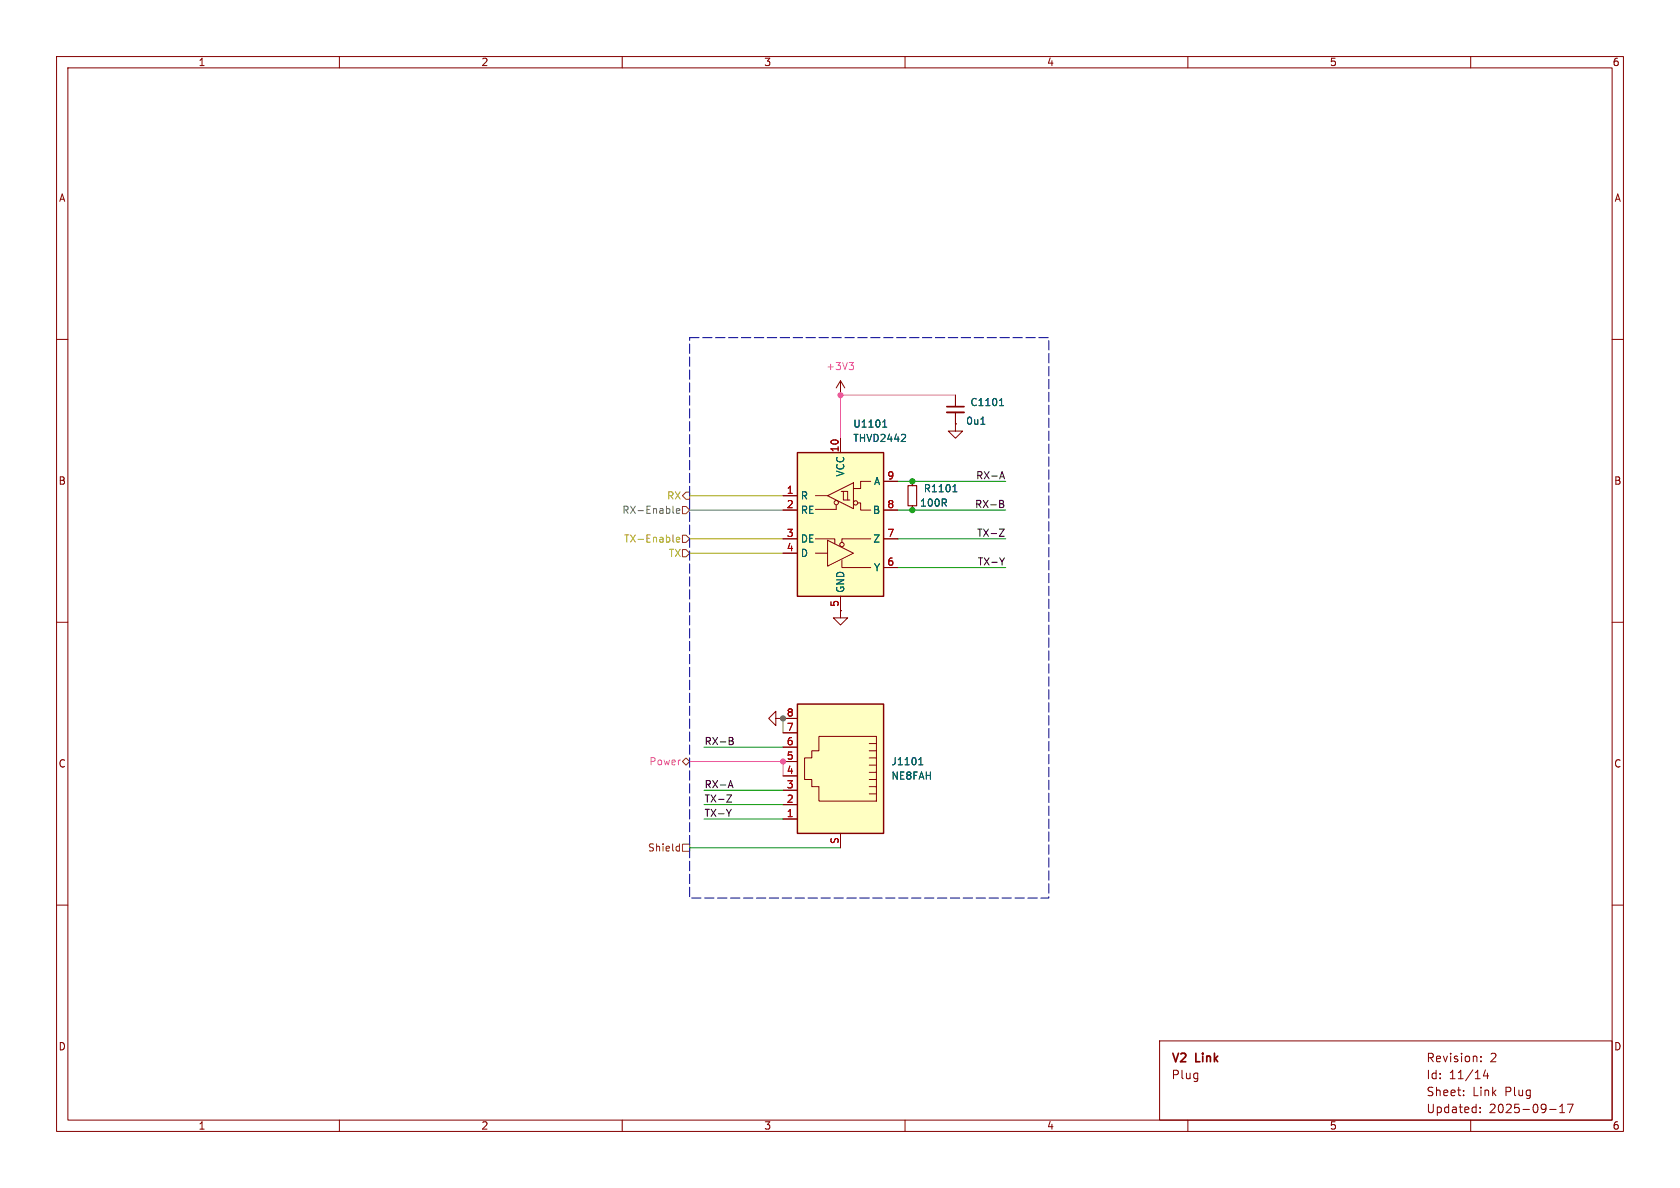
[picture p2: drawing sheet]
(kicad_sch
 (version 20250114)
 (generator "eeschema")
 (generator_version "9.0")
 (paper "A4")
 (title_block
  (title "V2 Link")
  (date "2025-09-17")
  (rev "2")
  (company "Plug"))
 (lib_symbols
  (symbol "V2_Capacitor:0603_0u1"
   (pin_numbers (hide yes))
   (pin_names
    (offset 0.254) (hide yes)) (exclude_from_sim no) (in_bom yes) (on_board yes)
   (property "Reference" "C" (at 1.778 1.524 0) (effects (font (size 1.27 1.27)) (justify left)))
   (property "Value" "0u1" (at 1.778 -2.032 0) (effects (font (size 1.27 1.27)) (justify left)))
   (property "Footprint" "V2_Capacitor_SMD:C_0603" (at 0 -17.018 0) (effects (font (size 1.27 1.27)) (hide yes)))
   (property "Datasheet" "" (at 0 0 0) (effects (font (size 1.27 1.27)) (hide yes)))
   (property "Description" "Unpolarized capacitor, small symbol" (at 0 -12.7 0) (effects (font (size 1.27 1.27)) (hide yes)))
   (property "Mouser" "810-CGA3E2X7R1H104MA" (at 0 -20.32 0) (show_name) (effects (font (size 1.27 1.27)) (hide yes)))
   (property "Manufacturer" "TDK" (at 0 -15.24 0) (show_name) (effects (font (size 1.27 1.27)) (hide yes)))
   (property "Product" "CGA3E2X7R1H104M080AA" (at 0 -17.78 0) (show_name) (effects (font (size 1.27 1.27)) (hide yes)))
   (property "Rating" "50V" (at 0 -22.86 0) (show_name) (effects (font (size 1.27 1.27)) (hide yes)))
   (symbol "0603_0u1_0_1"
    (polyline (pts (xy -1.524 0.508) (xy 1.524 0.508)) (stroke (width 0.3048) (type default)) (fill (type none)))
    (polyline (pts (xy -1.524 -0.508) (xy 1.524 -0.508)) (stroke (width 0.3302) (type default)) (fill (type none))))
   (symbol "0603_0u1_1_1"
    (pin passive line (at 0 2.54 270) (length 2.032) (name "~" (effects (font (size 1.27 1.27)))) (number "1" (effects (font (size 1.27 1.27)))))
    (pin passive line (at 0 -2.54 90) (length 2.032) (name "~" (effects (font (size 1.27 1.27)))) (number "2" (effects (font (size 1.27 1.27))))))
   (embedded_fonts no))
  (symbol "V2_Connector_EtherCon:NE8FAH"
   (pin_names
    (offset 1.016)) (exclude_from_sim no) (in_bom yes) (on_board yes)
   (property "Reference" "J" (at -5.08 17.78 0) (effects (font (size 1.27 1.27)) (justify right)))
   (property "Value" "NE8FAH" (at 2.54 13.97 0) (effects (font (size 1.27 1.27)) (justify left)))
   (property "Footprint" "V2_Connector_EtherCon:NE8FAH" (at 0 -25.4 0) (effects (font (size 1.27 1.27)) (hide yes)))
   (property "Datasheet" "" (at 0 0.635 90) (effects (font (size 1.27 1.27)) (hide yes)))
   (property "Description" "" (at 0 0 0) (effects (font (size 1.27 1.27)) (hide yes)))
   (property "Mouser" "568-NE8FAH" (at 0 -33.02 0) (show_name) (effects (font (size 1.27 1.27)) (hide yes)))
   (property "Manufacturer" "Neutrik" (at 0 -27.94 0) (show_name) (effects (font (size 1.27 1.27)) (hide yes)))
   (property "Product" "NE8FAH" (at 0 -30.48 0) (show_name) (effects (font (size 1.27 1.27)) (hide yes)))
   (symbol "NE8FAH_0_1"
    (polyline (pts (xy -6.35 1.905) (xy -5.08 1.905) (xy -5.08 1.905)) (stroke (width 0) (type default)) (fill (type none)))
    (polyline (pts (xy -6.35 0.635) (xy -5.08 0.635) (xy -5.08 0.635)) (stroke (width 0) (type default)) (fill (type none)))
    (polyline (pts (xy -6.35 -0.635) (xy -5.08 -0.635) (xy -5.08 -0.635)) (stroke (width 0) (type default)) (fill (type none)))
    (polyline (pts (xy -6.35 -1.905) (xy -5.08 -1.905) (xy -5.08 -1.905)) (stroke (width 0) (type default)) (fill (type none)))
    (polyline (pts (xy -6.35 -3.175) (xy -5.08 -3.175) (xy -5.08 -3.175)) (stroke (width 0) (type default)) (fill (type none)))
    (polyline (pts (xy -6.35 -4.445) (xy -6.35 6.985) (xy 3.81 6.985) (xy 3.81 4.445) (xy 5.08 4.445) (xy 5.08 3.175) (xy 6.35 3.175) (xy 6.35 -0.635) (xy 5.08 -0.635) (xy 5.08 -1.905) (xy 3.81 -1.905) (xy 3.81 -4.445) (xy -6.35 -4.445) (xy -6.35 -4.445)) (stroke (width 0) (type default)) (fill (type none)))
    (polyline (pts (xy -5.08 5.715) (xy -6.35 5.715)) (stroke (width 0) (type default)) (fill (type none)))
    (polyline (pts (xy -5.08 4.445) (xy -6.35 4.445)) (stroke (width 0) (type default)) (fill (type none)))
    (polyline (pts (xy -5.08 3.175) (xy -6.35 3.175) (xy -6.35 3.175)) (stroke (width 0) (type default)) (fill (type none)))
    (rectangle (start 7.62 12.7) (end -7.62 -10.16) (stroke (width 0.254) (type default)) (fill (type background))))
   (symbol "NE8FAH_1_1"
    (pin passive line (at 0 -12.7 90) (length 2.54) (name "" (effects (font (size 1.27 1.27)))) (number "S" (effects (font (size 1.27 1.27)))))
    (pin passive line (at 10.16 10.16 180) (length 2.54) (name "~" (effects (font (size 1.27 1.27)))) (number "8" (effects (font (size 1.27 1.27)))))
    (pin passive line (at 10.16 7.62 180) (length 2.54) (name "~" (effects (font (size 1.27 1.27)))) (number "7" (effects (font (size 1.27 1.27)))))
    (pin passive line (at 10.16 5.08 180) (length 2.54) (name "~" (effects (font (size 1.27 1.27)))) (number "6" (effects (font (size 1.27 1.27)))))
    (pin passive line (at 10.16 2.54 180) (length 2.54) (name "~" (effects (font (size 1.27 1.27)))) (number "5" (effects (font (size 1.27 1.27)))))
    (pin passive line (at 10.16 0 180) (length 2.54) (name "~" (effects (font (size 1.27 1.27)))) (number "4" (effects (font (size 1.27 1.27)))))
    (pin passive line (at 10.16 -2.54 180) (length 2.54) (name "~" (effects (font (size 1.27 1.27)))) (number "3" (effects (font (size 1.27 1.27)))))
    (pin passive line (at 10.16 -5.08 180) (length 2.54) (name "~" (effects (font (size 1.27 1.27)))) (number "2" (effects (font (size 1.27 1.27)))))
    (pin passive line (at 10.16 -7.62 180) (length 2.54) (name "~" (effects (font (size 1.27 1.27)))) (number "1" (effects (font (size 1.27 1.27))))))
   (embedded_fonts no))
  (symbol "V2_Interface_RS485:THVD2442" (exclude_from_sim no) (in_bom yes) (on_board yes)
   (property "Reference" "U" (at 2.54 17.78 0) (effects (font (size 1.27 1.27)) (justify left)))
   (property "Value" "THVD2442" (at 2.54 15.24 0) (effects (font (size 1.27 1.27)) (justify left)))
   (property "Footprint" "V2_Package_SON:VSON-10-4-1EP_3x3mm_P0.5mm_EP1.65x2.4mm_ThermalVias" (at 0 -43.18 0) (effects (font (size 1.27 1.27)) (hide yes)))
   (property "Datasheet" "" (at 0 -22.86 0) (effects (font (size 1.27 1.27)) (hide yes)))
   (property "Description" "" (at 0 0 0) (effects (font (size 1.27 1.27)) (hide yes)))
   (property "Mouser" "595-THVD2442DRCR" (at 0 -35.56 0) (show_name) (effects (font (size 1.27 1.27)) (hide yes)))
   (property "Product" "THVD2442DRCR " (at 0 -33.02 0) (show_name) (effects (font (size 1.27 1.27)) (hide yes)))
   (property "Manufacturer" "Texas Instruments" (at 0 -30.48 0) (show_name) (effects (font (size 1.27 1.27)) (hide yes)))
   (symbol "THVD2442_0_1"
    (rectangle (start -7.62 12.7) (end 7.62 -12.7) (stroke (width 0.254) (type default)) (fill (type background)))
    (polyline (pts (xy -4.445 -5.08) (xy -2.286 -5.08)) (stroke (width 0) (type default)) (fill (type none)))
    (polyline (pts (xy -2.286 5.08) (xy -4.4335 5.08)) (stroke (width 0) (type default)) (fill (type none)))
    (polyline (pts (xy -2.286 -2.794) (xy -2.286 -7.366) (xy 2.286 -5.08) (xy -2.286 -2.794)) (stroke (width 0) (type default)) (fill (type none)))
    (polyline (pts (xy -1.016 -3.429) (xy -1.016 -2.54) (xy -4.445 -2.54)) (stroke (width 0) (type default)) (fill (type none)))
    (polyline (pts (xy -0.762 3.429) (xy -0.762 2.667)) (stroke (width 0) (type default)) (fill (type none)))
    (polyline (pts (xy -0.762 2.667) (xy -4.4468 2.6741)) (stroke (width 0) (type default)) (fill (type none)))
    (circle (center -0.7445 3.8547) (radius 0.381) (stroke (width 0) (type default)) (fill (type none)))
    (circle (center 0.254 -3.556) (radius 0.381) (stroke (width 0) (type default)) (fill (type none)))
    (polyline (pts (xy 1.27 4.318) (xy 1.27 5.842) (xy 0.381 5.842)) (stroke (width 0) (type default)) (fill (type none)))
    (polyline (pts (xy 1.651 4.318) (xy 0.635 4.318) (xy 0.508 4.318) (xy 0.508 5.842) (xy 0.127 5.842)) (stroke (width 0) (type default)) (fill (type none)))
    (polyline (pts (xy 2.286 7.366) (xy 2.286 2.794) (xy -2.286 5.08) (xy 2.286 7.366)) (stroke (width 0) (type default)) (fill (type none)))
    (polyline (pts (xy 2.286 6.35) (xy 3.556 6.35) (xy 3.556 7.62) (xy 5.334 7.62)) (stroke (width 0) (type default)) (fill (type none)))
    (circle (center 2.667 3.81) (radius 0.381) (stroke (width 0) (type default)) (fill (type none)))
    (polyline (pts (xy 3.048 3.81) (xy 3.556 3.81) (xy 3.556 2.54) (xy 5.334 2.54)) (stroke (width 0) (type default)) (fill (type none)))
    (polyline (pts (xy 5.334 -2.54) (xy 0.254 -2.54) (xy 0.254 -3.175)) (stroke (width 0) (type default)) (fill (type none)))
    (polyline (pts (xy 5.334 -7.62) (xy 0.254 -7.62) (xy 0.254 -6.35)) (stroke (width 0) (type default)) (fill (type none))))
   (symbol "THVD2442_1_1"
    (pin output line (at -10.16 5.08 0) (length 2.54) (name "R" (effects (font (size 1.27 1.27)))) (number "1" (effects (font (size 1.27 1.27)))))
    (pin input line (at -10.16 2.54 0) (length 2.54) (name "RE" (effects (font (size 1.27 1.27)))) (number "2" (effects (font (size 1.27 1.27)))))
    (pin input line (at -10.16 -2.54 0) (length 2.54) (name "DE" (effects (font (size 1.27 1.27)))) (number "3" (effects (font (size 1.27 1.27)))))
    (pin input line (at -10.16 -5.08 0) (length 2.54) (name "D" (effects (font (size 1.27 1.27)))) (number "4" (effects (font (size 1.27 1.27)))))
    (pin power_in line (at 0 15.24 270) (length 2.54) (name "VCC" (effects (font (size 1.27 1.27)))) (number "10" (effects (font (size 1.27 1.27)))))
    (pin passive line (at 0 -15.24 90) (length 2.54) (hide yes) (name "GND" (effects (font (size 1.27 1.27)))) (number "11" (effects (font (size 1.27 1.27)))))
    (pin power_in line (at 0 -15.24 90) (length 2.54) (name "GND" (effects (font (size 1.27 1.27)))) (number "5" (effects (font (size 1.27 1.27)))))
    (pin input line (at 10.16 7.62 180) (length 2.54) (name "A" (effects (font (size 1.27 1.27)))) (number "9" (effects (font (size 1.27 1.27)))))
    (pin input line (at 10.16 2.54 180) (length 2.54) (name "B" (effects (font (size 1.27 1.27)))) (number "8" (effects (font (size 1.27 1.27)))))
    (pin output line (at 10.16 -2.54 180) (length 2.54) (name "Z" (effects (font (size 1.27 1.27)))) (number "7" (effects (font (size 1.27 1.27)))))
    (pin output line (at 10.16 -7.62 180) (length 2.54) (name "Y" (effects (font (size 1.27 1.27)))) (number "6" (effects (font (size 1.27 1.27))))))
   (embedded_fonts no))
  (symbol "V2_Resistor:0603_100R"
   (pin_numbers (hide yes))
   (pin_names
    (offset 0.254) (hide yes)) (exclude_from_sim no) (in_bom yes) (on_board yes)
   (property "Reference" "R" (at 2.032 1.27 0) (effects (font (size 1.016 1.016))))
   (property "Value" "100R" (at 3.81 -1.27 0) (effects (font (size 1.27 1.27))))
   (property "Footprint" "V2_Resistor_SMD:R_0603" (at 0 -15.748 0) (effects (font (size 1.27 1.27)) (hide yes)))
   (property "Datasheet" "" (at 0 0 0) (effects (font (size 1.27 1.27)) (hide yes)))
   (property "Description" "Resistor, small symbol" (at 0 -15.24 0) (effects (font (size 1.27 1.27)) (hide yes)))
   (property "Mouser" "71-CRCW0603100RFKEAH" (at 0 -25.4 0) (show_name) (effects (font (size 1.27 1.27)) (hide yes)))
   (property "Rating" "330mW" (at 0 -22.86 0) (show_name) (effects (font (size 1.27 1.27)) (hide yes)))
   (property "Manufacturer" "Vishay" (at 0 -17.78 0) (show_name) (effects (font (size 1.27 1.27)) (hide yes)))
   (property "Product" "CRCW0603100RFKEAHP" (at 0 -20.32 0) (show_name) (effects (font (size 1.27 1.27)) (hide yes)))
   (symbol "0603_100R_0_1"
    (rectangle (start -0.762 1.778) (end 0.762 -1.778) (stroke (width 0.2032) (type default)) (fill (type none))))
   (symbol "0603_100R_1_1"
    (pin passive line (at 0 2.54 270) (length 0.762) (name "~" (effects (font (size 1.27 1.27)))) (number "1" (effects (font (size 1.27 1.27)))))
    (pin passive line (at 0 -2.54 90) (length 0.762) (name "~" (effects (font (size 1.27 1.27)))) (number "2" (effects (font (size 1.27 1.27))))))
   (embedded_fonts no))
  (symbol "V2_power:+3V3"
   (power)
   (pin_numbers (hide yes))
   (pin_names
    (offset 0) (hide yes)) (exclude_from_sim no) (in_bom yes) (on_board yes)
   (property "Reference" "#PWR" (at 0 -12.192 0) (effects (font (size 1.27 1.27)) (hide yes)))
   (property "Value" "+3V3" (at 0 5.08 0) (effects (font (size 1.27 1.27) (color 255 92 187 1))))
   (property "Footprint" "" (at 0 0 0) (effects (font (size 1.27 1.27)) (hide yes)))
   (property "Datasheet" "" (at 0 0 0) (effects (font (size 1.27 1.27)) (hide yes)))
   (property "Description" "" (at 0 -14.986 0) (effects (font (size 1.27 1.27)) (hide yes)))
   (symbol "+3V3_0_1"
    (polyline (pts (xy -0.762 1.27) (xy 0 2.54)) (stroke (width 0) (type default)) (fill (type none)))
    (polyline (pts (xy 0 2.54) (xy 0.762 1.27)) (stroke (width 0) (type default)) (fill (type none)))
    (polyline (pts (xy 0 0) (xy 0 2.54)) (stroke (width 0) (type default)) (fill (type none))))
   (symbol "+3V3_1_1"
    (pin power_in line (at 0 0 90) (length 0) (name "~" (effects (font (size 1.27 1.27)))) (number "1" (effects (font (size 1.27 1.27))))))
   (embedded_fonts no))
  (symbol "V2_power:GND"
   (power)
   (pin_numbers (hide yes))
   (pin_names
    (offset 0) (hide yes)) (exclude_from_sim no) (in_bom yes) (on_board yes)
   (property "Reference" "#PWR" (at 0 -7.62 0) (effects (font (size 1.27 1.27)) (hide yes)))
   (property "Value" "GND" (at 0 -5.08 0) (effects (font (size 1.27 1.27)) (hide yes)))
   (property "Footprint" "" (at 0 0 0) (effects (font (size 1.27 1.27)) (hide yes)))
   (property "Datasheet" "" (at 0 0 0) (effects (font (size 1.27 1.27)) (hide yes)))
   (property "Description" "" (at 0 -12.7 0) (effects (font (size 1.27 1.27)) (hide yes)))
   (symbol "GND_0_1"
    (polyline (pts (xy 0 0) (xy 0 -1.27) (xy 1.27 -1.27) (xy 0 -2.54) (xy -1.27 -1.27) (xy 0 -1.27)) (stroke (width 0) (type default)) (fill (type none))))
   (symbol "GND_1_1"
    (pin power_in line (at 0 0 270) (length 0) (name "~" (effects (font (size 1.27 1.27)))) (number "1" (effects (font (size 1.27 1.27))))))
   (embedded_fonts no)))
 (rectangle
  (start 121.92 59.69)
  (end 185.42 158.75)
  (stroke (width 0) (type dash))
  (fill (type none)))
 (junction
  (at 148.59 69.85)
  (diameter 0)
  (color 0 0 0 0))
 (junction
  (at 138.43 134.62)
  (diameter 0)
  (color 0 0 0 0))
 (junction
  (at 161.29 90.17)
  (diameter 0)
  (color 0 0 0 0))
 (junction
  (at 161.29 85.09)
  (diameter 0)
  (color 0 0 0 0))
 (junction
  (at 138.43 127)
  (diameter 0)
  (color 0 0 0 0))
 (wire
  (pts (xy 158.75 95.25) (xy 177.8 95.25))
  (stroke (width 0) (type default)))
 (wire
  (pts (xy 158.75 100.33) (xy 177.8 100.33))
  (stroke (width 0) (type default)))
 (wire
  (pts (xy 158.75 90.17) (xy 161.29 90.17))
  (stroke (width 0) (type default)))
 (wire
  (pts (xy 138.43 142.24) (xy 124.46 142.24))
  (stroke (width 0) (type default)))
 (wire
  (pts (xy 158.75 85.09) (xy 161.29 85.09))
  (stroke (width 0) (type default)))
 (wire
  (pts (xy 148.59 69.85) (xy 148.59 77.47))
  (stroke (width 0) (type default)))
 (wire
  (pts (xy 161.29 85.09) (xy 177.8 85.09))
  (stroke (width 0) (type default)))
 (wire
  (pts (xy 161.29 90.17) (xy 177.8 90.17))
  (stroke (width 0) (type default)))
 (wire
  (pts (xy 138.43 134.62) (xy 138.43 137.16))
  (stroke (width 0) (type default)))
 (wire
  (pts (xy 138.43 144.78) (xy 124.46 144.78))
  (stroke (width 0) (type default)))
 (wire
  (pts (xy 121.92 97.79) (xy 138.43 97.79))
  (stroke (width 0) (type default)))
 (wire
  (pts (xy 138.43 139.7) (xy 124.46 139.7))
  (stroke (width 0) (type default)))
 (wire
  (pts (xy 148.59 69.85) (xy 168.91 69.85))
  (stroke (width 0) (type default)))
 (wire
  (pts (xy 121.92 149.86) (xy 148.59 149.86))
  (stroke (width 0) (type default)))
 (wire
  (pts (xy 138.43 127) (xy 138.43 129.54))
  (stroke (width 0) (type default)))
 (wire
  (pts (xy 121.92 95.25) (xy 138.43 95.25))
  (stroke (width 0) (type default)))
 (wire
  (pts (xy 121.92 90.17) (xy 138.43 90.17))
  (stroke (width 0) (type default)))
 (wire
  (pts (xy 121.92 134.62) (xy 138.43 134.62))
  (stroke (width 0) (type default)))
 (wire
  (pts (xy 121.92 87.63) (xy 138.43 87.63))
  (stroke (width 0) (type default)))
 (wire
  (pts (xy 138.43 132.08) (xy 124.46 132.08))
  (stroke (width 0) (type default)))
 (label "TX-Z"
  (at 124.46 142.24 0)
  (effects (font (size 1.27 1.27)) (justify left bottom)))
 (label "TX-Y"
  (at 124.46 144.78 0)
  (effects (font (size 1.27 1.27)) (justify left bottom)))
 (label "RX-B"
  (at 177.8 90.17 180)
  (effects (font (size 1.27 1.27)) (justify right bottom)))
 (label "RX-A"
  (at 177.8 85.09 180)
  (effects (font (size 1.27 1.27)) (justify right bottom)))
 (label "RX-B"
  (at 124.46 132.08 0)
  (effects (font (size 1.27 1.27)) (justify left bottom)))
 (label "RX-A"
  (at 124.46 139.7 0)
  (effects (font (size 1.27 1.27)) (justify left bottom)))
 (label "TX-Z"
  (at 177.8 95.25 180)
  (effects (font (size 1.27 1.27)) (justify right bottom)))
 (label "TX-Y"
  (at 177.8 100.33 180)
  (effects (font (size 1.27 1.27)) (justify right bottom)))
 (hierarchical_label "Shield"
  (shape passive)
  (at 121.92 149.86 180)
  (effects (font (size 1.27 1.27)) (justify right)))
 (hierarchical_label "Power"
  (shape bidirectional)
  (at 121.92 134.62 180)
  (effects (font (size 1.27 1.27)) (justify right)))
 (hierarchical_label "TX-Enable"
  (shape input)
  (at 121.92 95.25 180)
  (effects (font (size 1.27 1.27)) (justify right)))
 (hierarchical_label "RX"
  (shape output)
  (at 121.92 87.63 180)
  (effects (font (size 1.27 1.27)) (justify right)))
 (hierarchical_label "TX"
  (shape input)
  (at 121.92 97.79 180)
  (effects (font (size 1.27 1.27)) (justify right)))
 (hierarchical_label "RX-Enable"
  (shape input)
  (at 121.92 90.17 180)
  (effects (font (size 1.27 1.27)) (justify right)))
 (symbol
  (lib_id "V2_power:GND")
  (at 168.91 74.93 0)
  (unit 1)
  (exclude_from_sim no)
  (in_bom yes)
  (on_board yes)
  (dnp no)
  (property "Reference" "#PWR1102" (at 168.91 81.28 0) (effects (font (size 1.27 1.27)) (hide yes)))
  (property "Value" "GND" (at 168.91 80.01 0) (effects (font (size 1.27 1.27)) (hide yes)))
  (property "Footprint" "" (at 168.91 74.93 0) (effects (font (size 1.27 1.27)) (hide yes)))
  (property "Datasheet" "" (at 168.91 74.93 0) (effects (font (size 1.27 1.27)) (hide yes)))
  (property "Description" "" (at 168.91 74.93 0) (effects (font (size 1.27 1.27)) (hide yes)))
  (pin "1"))
 (symbol
  (lib_id "V2_Interface_RS485:THVD2442")
  (at 148.59 92.71 0)
  (unit 1)
  (exclude_from_sim no)
  (in_bom yes)
  (on_board yes)
  (dnp no)
  (fields_autoplaced yes)
  (property "Reference" "U1101" (at 150.7333 74.93 0) (effects (font (size 1.27 1.27)) (justify left)))
  (property "Value" "THVD2442" (at 150.7333 77.47 0) (effects (font (size 1.27 1.27)) (justify left)))
  (property "Footprint" "V2_Package_SON:VSON-10-4-1EP_3x3mm_P0.5mm_EP1.65x2.4mm_ThermalVias" (at 148.59 135.89 0) (effects (font (size 1.27 1.27)) (hide yes)))
  (property "Datasheet" "" (at 148.59 115.57 0) (effects (font (size 1.27 1.27)) (hide yes)))
  (property "Description" "" (at 148.59 92.71 0) (effects (font (size 1.27 1.27)) (hide yes)))
  (property "Mouser" "595-THVD2442DRCR" (at 148.59 128.27 0) (effects (font (size 1.27 1.27)) (hide yes)))
  (property "Product" "THVD2442DRCR " (at 148.59 125.73 0) (effects (font (size 1.27 1.27)) (hide yes)))
  (property "Manufacturer" "Texas Instruments" (at 148.59 123.19 0) (effects (font (size 1.27 1.27)) (hide yes)))
  (pin "1")
  (pin "10")
  (pin "11")
  (pin "2")
  (pin "3")
  (pin "4")
  (pin "5")
  (pin "6")
  (pin "7")
  (pin "8")
  (pin "9"))
 (symbol
  (lib_id "V2_Resistor:0603_100R")
  (at 161.29 87.63 0)
  (unit 1)
  (exclude_from_sim no)
  (in_bom yes)
  (on_board yes)
  (dnp no)
  (property "Reference" "R1101" (at 166.37 86.36 0) (effects (font (size 1.27 1.27))))
  (property "Value" "100R" (at 165.1 88.9 0) (effects (font (size 1.27 1.27))))
  (property "Footprint" "V2_Resistor_SMD:R_0603" (at 161.29 103.378 0) (effects (font (size 1.27 1.27)) (hide yes)))
  (property "Datasheet" "" (at 161.29 87.63 0) (effects (font (size 1.27 1.27)) (hide yes)))
  (property "Description" "Resistor, small symbol" (at 161.29 102.87 0) (effects (font (size 1.27 1.27)) (hide yes)))
  (property "Mouser" "71-CRCW0603100RFKEAH" (at 161.29 113.03 0) (effects (font (size 1.27 1.27)) (hide yes)))
  (property "Rating" "330mW" (at 161.29 110.49 0) (effects (font (size 1.27 1.27)) (hide yes)))
  (property "Manufacturer" "Vishay" (at 161.29 105.41 0) (effects (font (size 1.27 1.27)) (hide yes)))
  (property "Product" "CRCW0603100RFKEAHP" (at 161.29 107.95 0) (effects (font (size 1.27 1.27)) (hide yes)))
  (pin "1")
  (pin "2"))
 (symbol
  (lib_id "V2_Connector_EtherCon:NE8FAH")
  (at 148.59 137.16 0)
  (mirror y)
  (unit 1)
  (exclude_from_sim no)
  (in_bom yes)
  (on_board yes)
  (dnp no)
  (fields_autoplaced yes)
  (property "Reference" "J1101" (at 157.48 134.6199 0) (effects (font (size 1.27 1.27)) (justify right)))
  (property "Value" "NE8FAH" (at 157.48 137.1599 0) (effects (font (size 1.27 1.27)) (justify right)))
  (property "Footprint" "V2_Connector_EtherCon:NE8FAH" (at 144.78 158.115 0) (effects (font (size 1.27 1.27)) (hide yes)))
  (property "Datasheet" "" (at 148.59 136.525 90) (effects (font (size 1.27 1.27)) (hide yes)))
  (property "Description" "" (at 148.59 137.16 0) (effects (font (size 1.27 1.27)) (hide yes)))
  (property "Mouser" "568-NE8FAH" (at 148.59 170.18 0) (effects (font (size 1.27 1.27)) (hide yes)))
  (property "Manufacturer" "Neutrik" (at 148.59 165.1 0) (effects (font (size 1.27 1.27)) (hide yes)))
  (property "Product" "NE8FAH" (at 148.59 167.64 0) (effects (font (size 1.27 1.27)) (hide yes)))
  (pin "7")
  (pin "6")
  (pin "5")
  (pin "4")
  (pin "S")
  (pin "8")
  (pin "3")
  (pin "2")
  (pin "1"))
 (symbol
  (lib_id "V2_power:GND")
  (at 148.59 107.95 0)
  (unit 1)
  (exclude_from_sim no)
  (in_bom yes)
  (on_board yes)
  (dnp no)
  (property "Reference" "#PWR1103" (at 148.59 114.3 0) (effects (font (size 1.27 1.27)) (hide yes)))
  (property "Value" "GND" (at 148.59 113.03 0) (effects (font (size 1.27 1.27)) (hide yes)))
  (property "Footprint" "" (at 148.59 107.95 0) (effects (font (size 1.27 1.27)) (hide yes)))
  (property "Datasheet" "" (at 148.59 107.95 0) (effects (font (size 1.27 1.27)) (hide yes)))
  (property "Description" "" (at 148.59 107.95 0) (effects (font (size 1.27 1.27)) (hide yes)))
  (pin "1"))
 (symbol
  (lib_id "V2_power:+3V3")
  (at 148.59 69.85 0)
  (unit 1)
  (exclude_from_sim no)
  (in_bom yes)
  (on_board yes)
  (dnp no)
  (property "Reference" "#PWR1101" (at 148.59 73.66 0) (effects (font (size 1.27 1.27)) (hide yes)))
  (property "Value" "+3V3" (at 148.59 64.77 0) (effects (font (size 1.27 1.27))))
  (property "Footprint" "" (at 148.59 69.85 0) (effects (font (size 1.27 1.27)) (hide yes)))
  (property "Datasheet" "" (at 148.59 69.85 0) (effects (font (size 1.27 1.27)) (hide yes)))
  (property "Description" "" (at 148.59 69.85 0) (effects (font (size 1.27 1.27)) (hide yes)))
  (pin "1"))
 (symbol
  (lib_id "V2_Capacitor:0603_0u1")
  (at 168.91 72.39 0)
  (unit 1)
  (exclude_from_sim no)
  (in_bom yes)
  (on_board yes)
  (dnp no)
  (property "Reference" "C1101" (at 171.45 71.1262 0) (effects (font (size 1.27 1.27)) (justify left)))
  (property "Value" "0u1" (at 170.688 74.422 0) (effects (font (size 1.27 1.27)) (justify left)))
  (property "Footprint" "V2_Capacitor_SMD:C_0603" (at 168.91 89.408 0) (effects (font (size 1.27 1.27)) (hide yes)))
  (property "Datasheet" "" (at 168.91 72.39 0) (effects (font (size 1.27 1.27)) (hide yes)))
  (property "Description" "Unpolarized capacitor, small symbol" (at 168.91 85.09 0) (effects (font (size 1.27 1.27)) (hide yes)))
  (property "Mouser" "810-CGA3E2X7R1H104MA" (at 168.91 92.71 0) (effects (font (size 1.27 1.27)) (hide yes)))
  (property "Manufacturer" "TDK" (at 168.91 87.63 0) (effects (font (size 1.27 1.27)) (hide yes)))
  (property "Product" "CGA3E2X7R1H104M080AA" (at 168.91 90.17 0) (effects (font (size 1.27 1.27)) (hide yes)))
  (property "Rating" "50V" (at 168.91 95.25 0) (effects (font (size 1.27 1.27)) (hide yes)))
  (pin "1")
  (pin "2"))
 (symbol
  (lib_id "V2_power:GND")
  (at 138.43 127 270)
  (mirror x)
  (unit 1)
  (exclude_from_sim no)
  (in_bom yes)
  (on_board yes)
  (dnp no)
  (property "Reference" "#PWR1104" (at 132.08 127 0) (effects (font (size 1.27 1.27)) (hide yes)))
  (property "Value" "GND" (at 133.35 127 90) (effects (font (size 1.27 1.27)) (hide yes)))
  (property "Footprint" "" (at 138.43 127 0) (effects (font (size 1.27 1.27)) (hide yes)))
  (property "Datasheet" "" (at 138.43 127 0) (effects (font (size 1.27 1.27)) (hide yes)))
  (property "Description" "" (at 138.43 127 0) (effects (font (size 1.27 1.27)) (hide yes)))
  (pin "1")))
